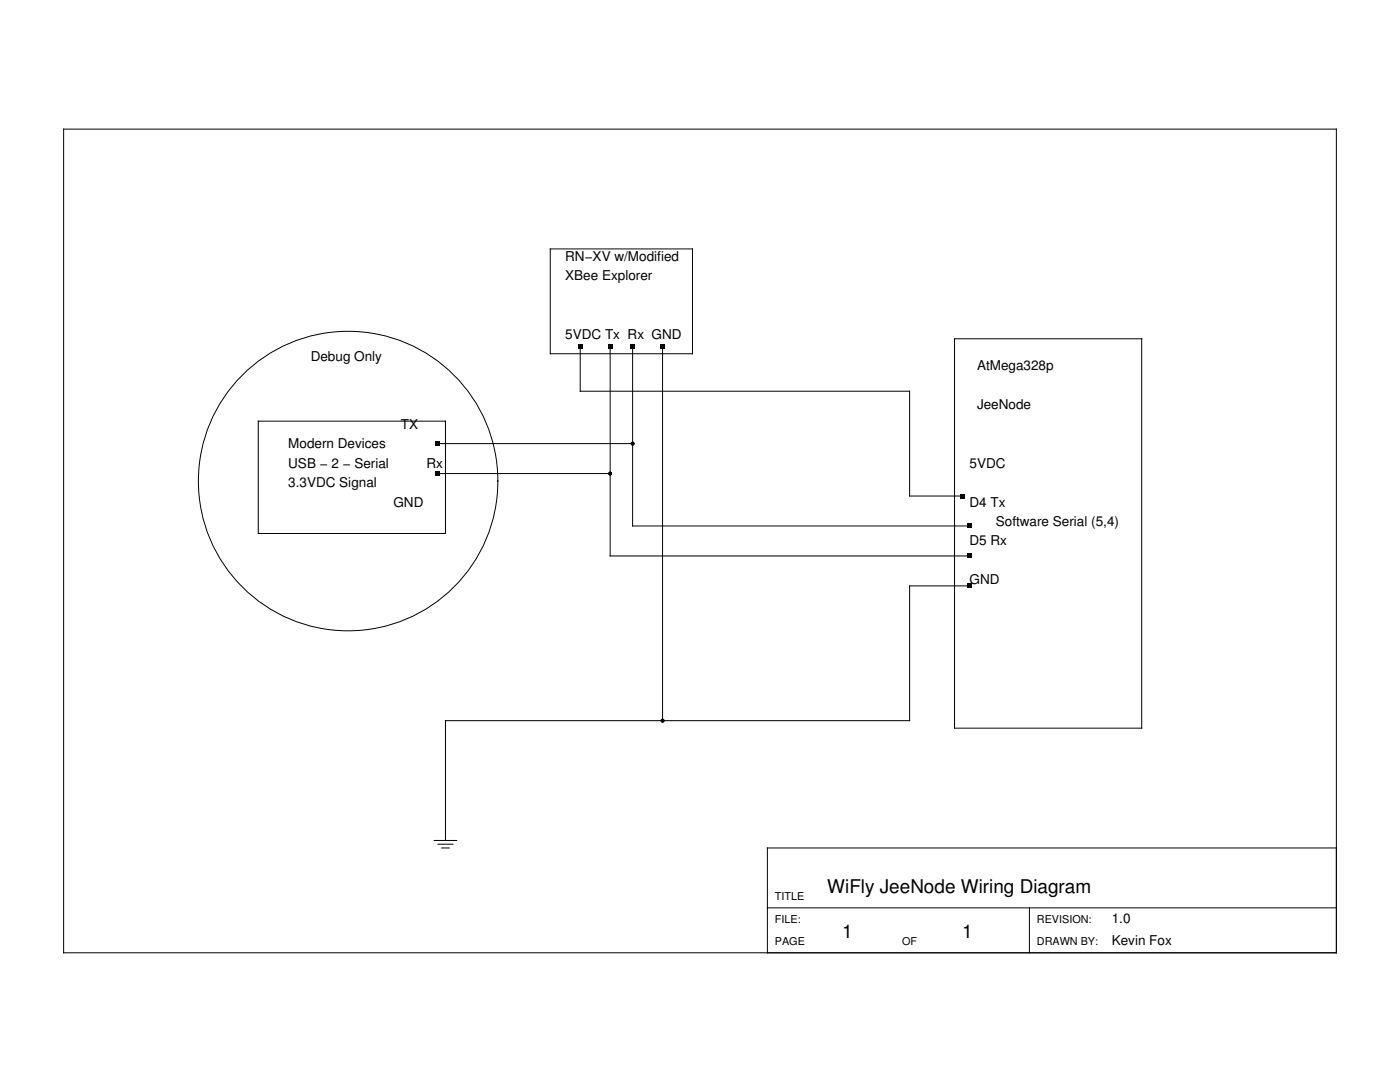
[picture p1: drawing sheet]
<svg xmlns="http://www.w3.org/2000/svg" width="279mm" height="216mm" viewBox="0 0 279 216" stroke-linecap="round" stroke-linejoin="round" font-family="sans-serif">
<g fill="none" stroke="#000" stroke-width=".2">
<path d="M12.7 25.8h254v164.3h-254zM109.8 49.7h28.4v20.9h-28.4zM115.8 69.1v9h65.7v20.9h10.5M121.8 69.1v41.8h71.7M126.3 69.1v35.9h67.2M132.2 69.1v74.7M190.5 67.6h37.4v77.7h-37.4zM51.5 84h37.4v22.4h-37.4zM87.4 88.5h38.9M87.4 94.5h34.4M193.5 116.9h-12v26.9h-92.6v23.9M86.7 167.7h4.4"/>
<path d="M87.4 168.5h3M88.2 169.2h1.4M266.7 169.2h-113.6v20.9M153.1 181.2h113.6M205.4 181.2v8.9"/>
<circle cx="69.5" cy="96" r="29.9"/>
</g>
<g fill="#000">
<path d="M115.3 68.6h.9v.9h-.9zM121.3 68.6h.9v.9h-.9zM125.8 68.6h.9v.9h-.9zM131.8 68.6h.9v.9h-.9zM87 88.1h.9v.9h-.9zM87 94h.9v.9h-.9zM191.5 98.5h.9v.9h-.9zM193 116.5h.9v.9h-.9zM193 104.5h.9v.9h-.9zM193 110.5h.9v.9h-.9z"/>
<circle cx="121.8" cy="94.5" r=".37"/>
<circle cx="126.3" cy="88.5" r=".37"/>
<circle cx="132.2" cy="143.8" r=".37"/>
</g>
<g font-size="3.8">
<text x="165.1" y="178.2">WiFly JeeNode Wiring Diagram</text>
<text x="168.1" y="187.1">1</text>
<text x="192" y="187.1">1</text>
</g>
<g font-size="2.7">
<text x="112.8" y="52.1">RN−XV w/Modified</text>
<text x="112.8" y="55.9">XBee Explorer</text>
<text x="112.8" y="67.6">5VDC Tx Rx GND</text>
<text x="62" y="72.1">Debug Only</text>
<text x="195" y="73.9">AtMega328p</text>
<text x="195" y="81.6">JeeNode</text>
<text x="57.5" y="89.4">Modern Devices</text>
<text x="80" y="85.5">TX</text>
<text x="57.5" y="93.3">USB − 2 − Serial</text>
<text x="85.1" y="93.3">Rx</text>
<text x="193.5" y="93.3">5VDC</text>
<text x="57.5" y="97.2">3.3VDC Signal</text>
<text x="78.5" y="101.1">GND</text>
<text x="193.5" y="101.1">D4 Tx</text>
<text x="198.7" y="105">Software Serial (5,4)</text>
<text x="193.5" y="108.8">D5 Rx</text>
<text x="193.5" y="116.6">GND</text>
<text x="221.9" y="184.1">1.0</text>
<text x="221.9" y="188.6">Kevin Fox</text>
</g>
<g font-size="2.2">
<text x="154.6" y="179.7">TITLE</text>
<text x="154.6" y="184.1">FILE:</text>
<text x="206.9" y="184.1">REVISION:</text>
<text x="154.6" y="188.6">PAGE</text>
<text x="180" y="188.6">OF</text>
<text x="206.9" y="188.6">DRAWN BY:</text>
</g>
</svg>
